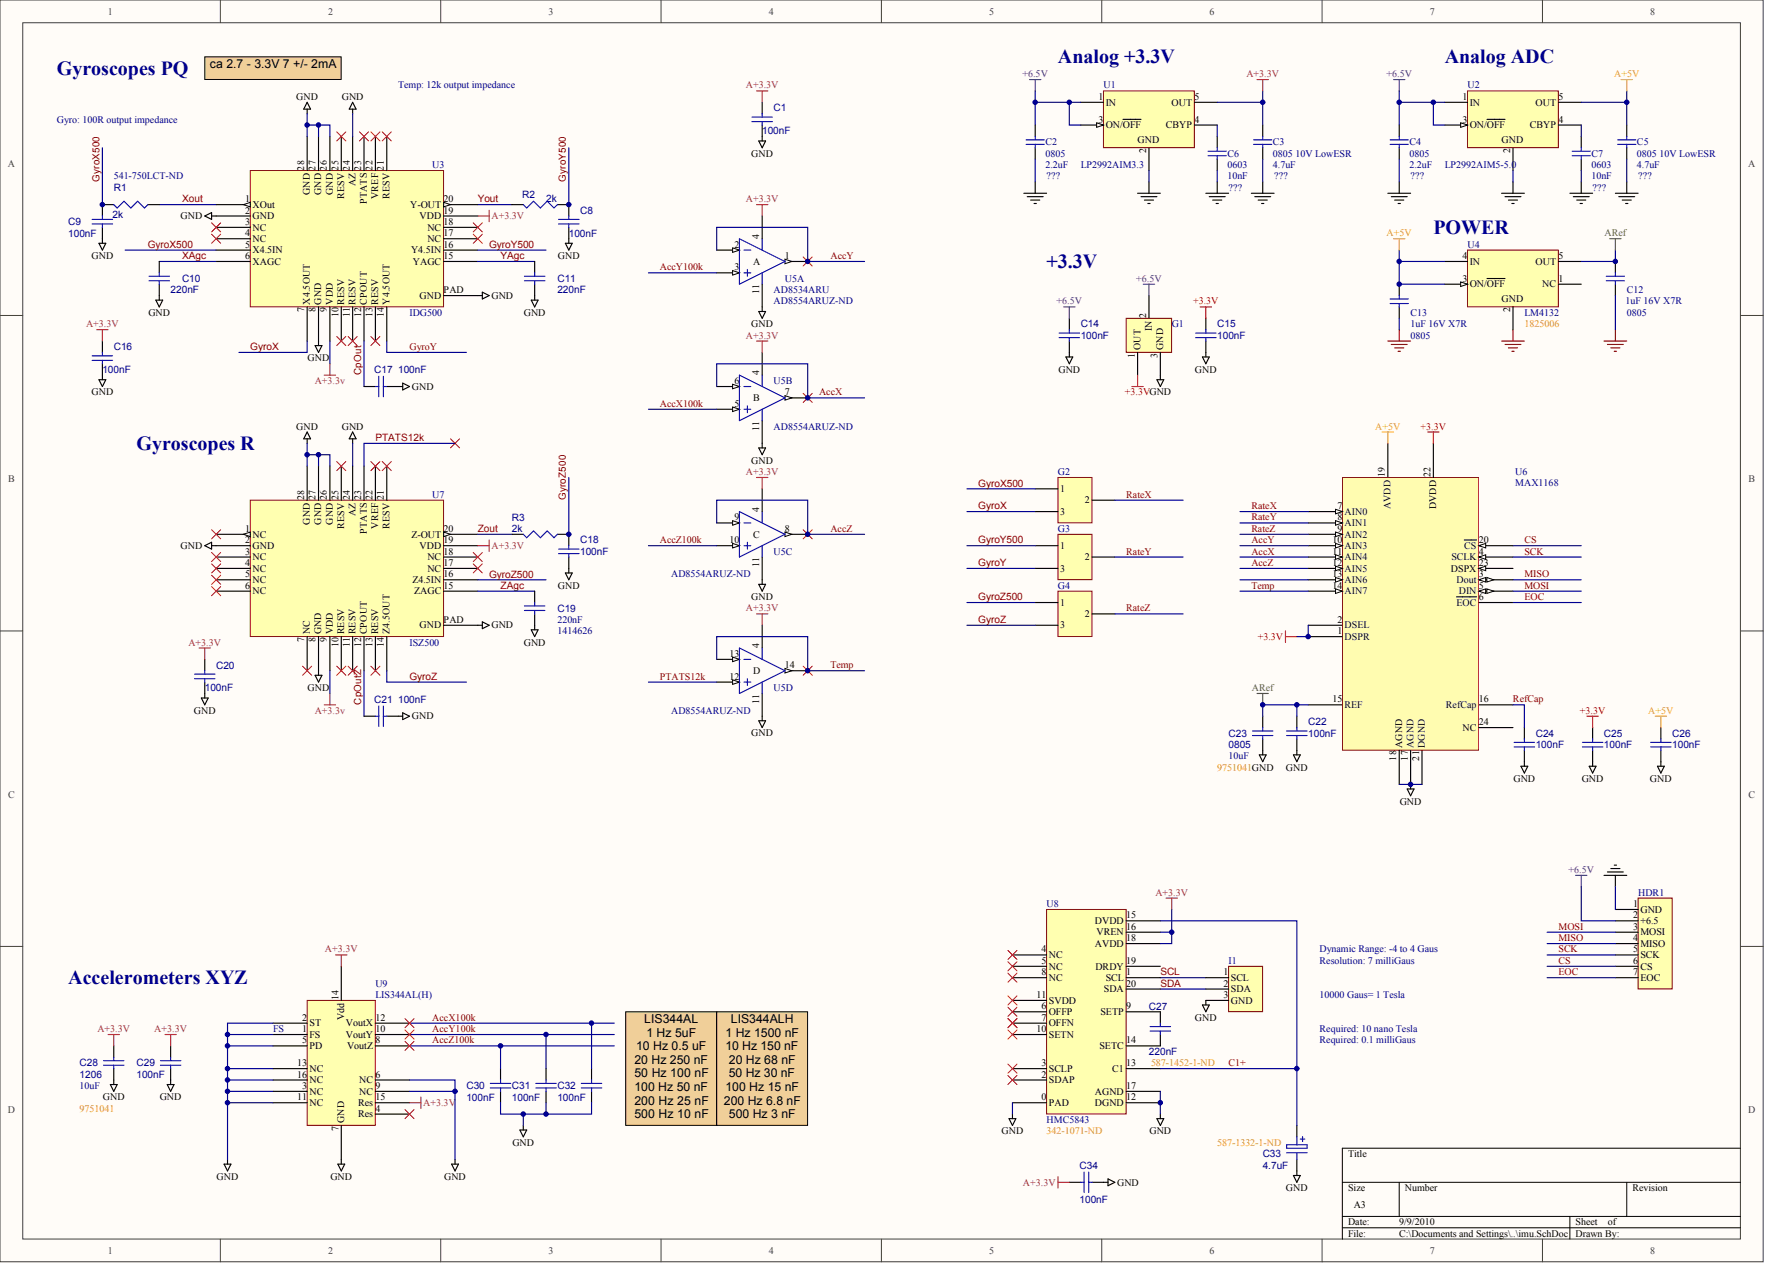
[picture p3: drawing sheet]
# Altium schematic sheet imu.SchDoc
size A3

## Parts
C1  100nF  [0603]
C2  0805  value 2.2uF  Farnell: ???  [0805]
C3  0805 10V LowESR  value 4.7uF  Farnell: ???  [0805]
C4  0805  value 2.2uF  Farnell: ???  [0805]
C5  0805 10V LowESR  value 4.7uF  Farnell: ???  [0805]
C6  0603  value 10nF  Farnell: ???  [0603]
C7  0603  value 10nF  Farnell: ???  [0603]
C8  100nF  [0603]
C9  100nF  [0603]
C10  220nF  [0603]
C11  220nF  [0603]
C12  0805  value 1uF 16V X7R  [0805]
C13  0805  value 1uF 16V X7R  [0805]
C14  100nF  [0603]
C15  100nF  [0603]
C16  100nF  [0603]
C17  100nF  [0603]
C18  100nF  [0603]
C19  farnell: 1414626  [0603]  (hidden comment: 220nF)
C20  100nF  [0603]
C21  100nF  [0603]
C22  100nF  [0603]
C23  0805  value 10uF  Farnell: 9751041  [0805]
C24  100nF  [0603]
C25  100nF  [0603]
C26  100nF  [0603]
C27  220nF  Supplier Part Number 1: 587-1452-1-ND  [0603]
C28  1206  value 10uF  Farnell: 9751041  [1206]
C29  100nF  [0603]
C30  100nF  [0603]
C31  100nF  [0603]
C32  100nF  [0603]
C33  4.7uF  Supplier Part Number 1: 587-1332-1-ND  [T491A]
C34  100nF  [0603]
G1  LM3480-3.3  Farnell: 1469102  [SOT23A_CDW]
G2  x1 x4.5  [3pin1mmpitch]  (value not drawn)  (no BOM)
G3  x1 x4.5  [3pin1mmpitch]  (value not drawn)  (no BOM)
G4  x1 x4.5  [3pin1mmpitch]  (value not drawn)  (no BOM)
HDR1  ADC_SPI  [PICOBLADE_53047-0710]  (value not drawn)
I1  I2C  [PICOBLADE_53047-0310]  (value not drawn)
R1  2k  Supplier Part Number 1: 541-750LCT-ND  [0603]
R2  2k  [0603]
R3  2k  [0603]
U1  LP2992AIM3.3  [MF05A_N]
U2  LP2992AIM5-5.0  [MF05A_N]
U3  IDG500  [QFN4x5]
U4  LM4132  Farnell: 1825006  [MF05A_N]
U5  AD8534ARU  Supplier Part Number 1: AD8554ARUZ-ND  [RU-14]  (parts A,B,C,D of 4)
U6  MAX1168  [SSOP24]
U7  ISZ500  [QFN4x5]
U8  HMC5843  Supplier Part Number 1: 342-1071-ND  [HMC5843]
U9  LIS344AL(H)  [ST_Lga16]

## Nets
+3.3V: C15.2 C25.2 G1.1(OUT) U6.1(DSPR) U6.2(DSEL) U6.22(DVDD)
+6.5V: C2.2 C4.2 C14.2 G1.2(IN) HDR1.2(+6.5) U1.1(IN) U1.3(ON/~{OFF}) U2.1(IN) U2.3(ON/~{OFF})
A+3.3v: C1.2 C3.2 C16.2 C20.2 C28.2 C29.2 C34.1 U1.5(OUT) U3.9(VDD) U3.19(VDD) U5.4(V+) U7.9(VDD) U7.19(VDD) U8.16(VREN) U8.18(AVDD) U9.14(Vdd) U9.15(Res)
A+5V: C5.2 C13.2 C26.2 U2.5(OUT) U4.3(ON/~{OFF}) U4.4(IN) U6.19(AVDD)
ARef: C12.2 C22.2 C23.2 U4.5(OUT) U6.15(REF)
GND: C1.1 C2.1 C3.1 C4.1 C5.1 C6.1 C7.1 C8.1 C9.1 C10.1 C11.1 C12.1 C13.1 C14.1 C15.1 C16.1 C17.1 C18.1 C19.1 C20.1 C21.1 C22.1 C23.1 C24.1 C25.1 C26.1 C28.1 C29.1 C30.1 C31.1 C32.1 C33.2 C34.2 G1.3(GND) HDR1.1(GND) I1.3(GND) U1.2(GND) U2.2(GND) U3.2(GND) U3.8(GND) U3.24(AZ) U3.26(GND) U3.27(GND) U3.28(GND) U3.PAD(GND) U4.2(GND) U5.11(V-) U6.17(AGND) U6.18(AGND) U6.21(DGND) U7.2(GND) U7.8(GND) U7.24(AZ) U7.26(GND) U7.27(GND) U7.28(GND) U7.PAD(GND) U8.0(PAD) U8.12(DGND) U8.17(AGND) U9.1(FS) U9.2(ST) U9.3(NC) U9.5(PD) U9.6(NC) U9.7(GND) U9.9(NC) U9.11(NC) U9.13(NC) U9.16(NC)
AccX: U5.6(IN-) U5.7(OUT) U6.11(AIN4)
AccX100k: C32.2 U5.5(IN+) U9.12(VoutX)
AccY: U5.1(OUT) U5.2(IN-) U6.10(AIN3)
AccY100k: C31.2 U5.3(IN+) U9.10(VoutY)
AccZ: U5.8(OUT) U5.9(IN-) U6.12(AIN5)
AccZ100k: C30.2 U5.10(IN+) U9.8(VoutZ)
C1+: C33.1 U8.13(C1) U8.15(DVDD)
CpOut: C17.2 U3.12(CPOUT)
CpOutZ: C21.2 U7.12(CPOUT)
CS: HDR1.6(CS) U6.20(~{CS})
EOC: HDR1.7(EOC) U6.6(~{EOC})
GyroX: G2.3 U3.7(X4.5OUT)
GyroX500: C9.2 G2.1 R1.2 U3.5(X4.5IN)
GyroY: G3.3 U3.14(Y4.5OUT)
GyroY500: C8.2 G3.1 R2.1 U3.16(Y4.5IN)
GyroZ: G4.3 U7.14(Z4.5OUT)
GyroZ500: C18.2 G4.1 R3.1 U7.16(Z4.5IN)
MISO: HDR1.4(MISO) U6.3(Dout)
MOSI: HDR1.3(MOSI) U6.5(DIN)
PTATS12k: U5.12(IN+) U7.23(PTATS)
RateX: G2.2 U6.7(AIN0)
RateY: G3.2 U6.8(AIN1)
RateZ: G4.2 U6.9(AIN2)
RefCap: C24.2 U6.16(RefCap)
SCK: HDR1.5(SCK) U6.4(SCLK)
SCL: I1.1(SCL) U8.1(SCL)
SDA: I1.2(SDA) U8.20(SDA)
Temp: U5.13(IN-) U5.14(OUT) U6.14(AIN7)
XAgc: C10.2 U3.6(XAGC)
Xout: R1.1 U3.1(XOut)
YAgc: C11.2 U3.15(YAGC)
Yout: R2.2 U3.20(Y-OUT)
ZAgc: C19.2 U7.15(ZAGC)
Zout: R3.2 U7.20(Z-OUT)
NetC6_2: C6.2 U1.4(CBYP)
NetC7_2: C7.2 U2.4(CBYP)
NetC27_1: C27.1 U8.14(SETC)
NetC27_2: C27.2 U8.9(SETP)

Not connected (* = marked no-connect by the designer): U3 3(NC)* 4(NC)* 10(RESV)* 11(RESV)* 13(RESV)* 17(NC)* 18(NC)* 21(RESV)* 22(VREF)* 23(PTATS)* 25(RESV)*; U4 1(NC); U6 13(AIN6) 23(DSPX) 24(NC); U7 1(NC)* 3(NC)* 4(NC)* 5(NC)* 6(NC)* 7(NC)* 10(RESV)* 11(RESV)* 13(RESV)* 17(NC)* 18(NC)* 21(RESV)* 22(VREF)* 25(RESV)*; U8 2(SDAP)* 3(SCLP)* 4(NC)* 5(NC)* 6(OFFP)* 7(OFFN)* 8(NC)* 10(SETN)* 11(SVDD)* 19(DRDY); U9 4(Res)*

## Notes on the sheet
- Gyroscopes PQ
- ca 2.7 - 3.3V 7 +/- 2mA
- Temp: 12k output impedance
- (near U1) Analog +3.3V
- (near U2) Analog ADC
- Gyro: 100R output impedance
- (near U4) POWER
- +3.3V
- Gyroscopes R
- Accelerometers XYZ
- Dynamic Range: -4 to 4 Gaus
- Resolution: 7 milliGaus
- 10000 Gaus= 1 Tesla
- (near U9) FS
- Required: 10 nano Tesla
- Required: 0.1 milliGaus
- (near C32) LIS344AL
  1 Hz 5uF
  10 Hz 0.5 uF
  20 Hz 250 nF
  50 Hz 100 nF
  100 Hz 50 nF
  200 Hz 25 nF
  500 Hz 10 nF
- LIS344ALH
  1 Hz 1500 nF
  10 Hz 150 nF
  20 Hz 68 nF
  50 Hz 30 nF
  100 Hz 15 nF
  200 Hz 6.8 nF
  500 Hz 3 nF
